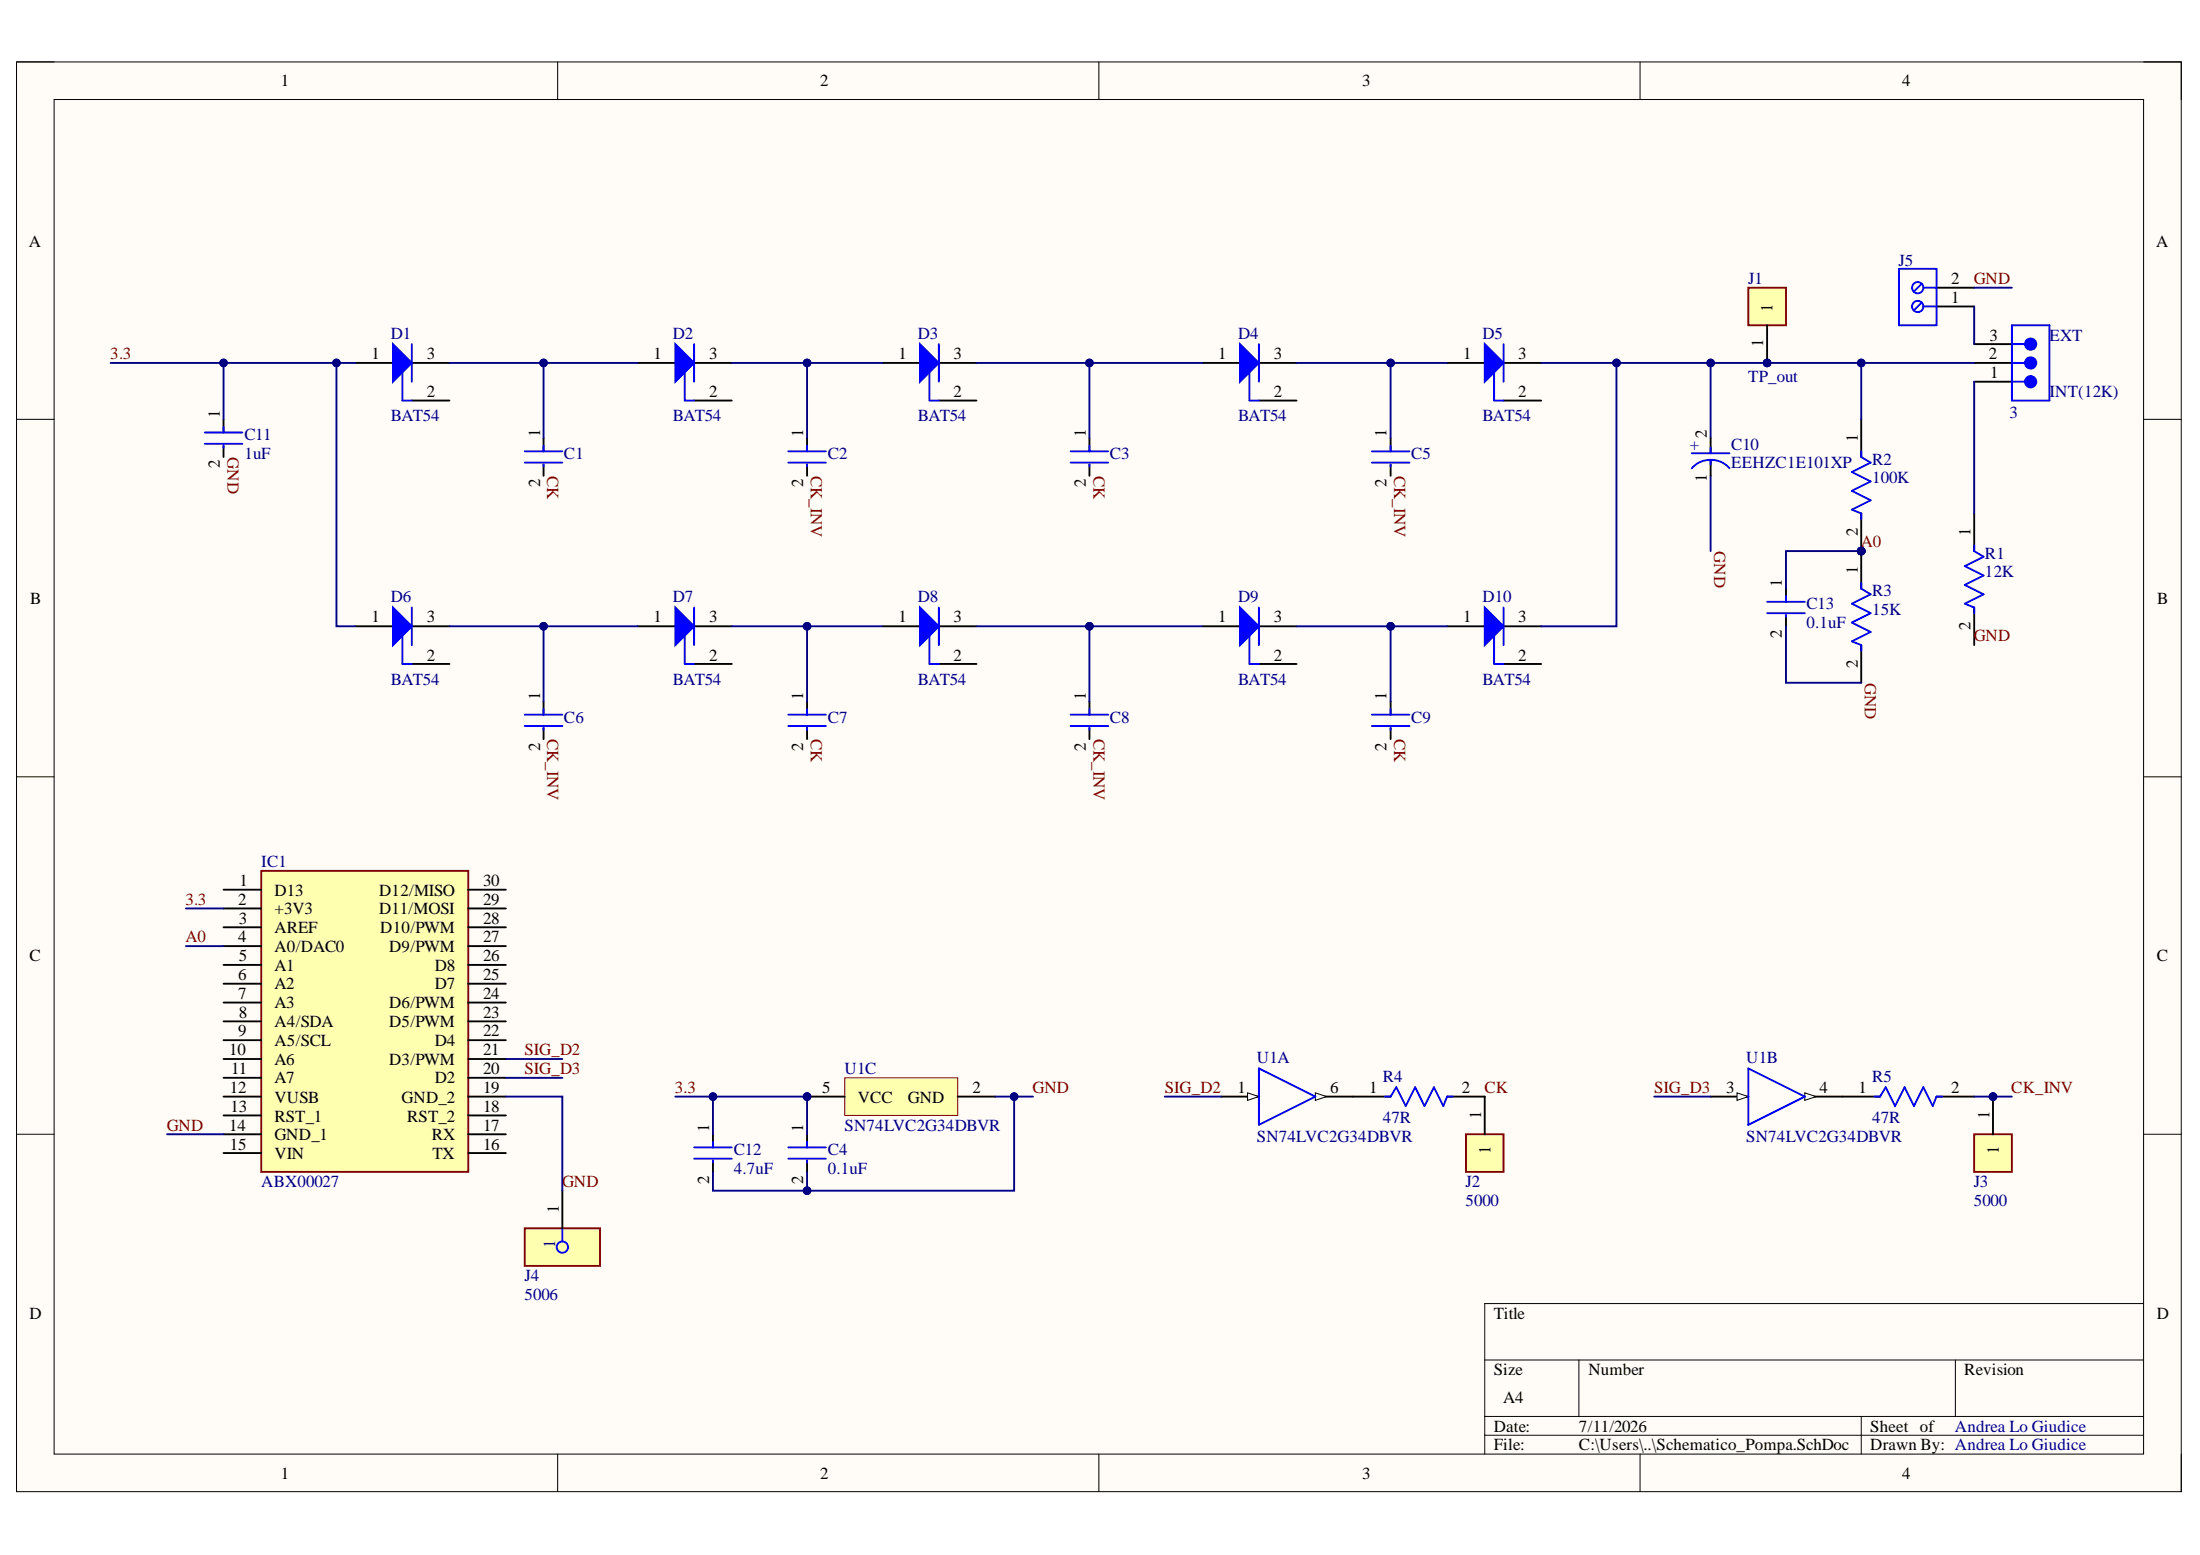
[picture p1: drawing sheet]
# Altium schematic sheet Schematico_Pompa.SchDoc
size A4; SheetNumber: 1; SheetTotal: 1

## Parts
3  TSW-103-07-T-S  [SMTC-TSW-103-07-X-S]  (value not drawn)
C1  GRM188Z71E225ME43D  [FP-GRM188-0_2-IPC_C]  (value not drawn)
C2  GRM188Z71E225ME43D  [FP-GRM188-0_2-IPC_C]  (value not drawn)
C3  GRM188Z71E225ME43D  [FP-GRM188-0_2-IPC_C]  (value not drawn)
C4  0.1uF  [FP-C0603C-CF-IPC_B]
C5  GRM188Z71E225ME43D  [FP-GRM188-0_2-IPC_C]  (value not drawn)
C6  GRM188Z71E225ME43D  [FP-GRM188-0_2-IPC_C]  (value not drawn)
C7  GRM188Z71E225ME43D  [FP-GRM188-0_2-IPC_C]  (value not drawn)
C8  GRM188Z71E225ME43D  [FP-GRM188-0_2-IPC_C]  (value not drawn)
C9  GRM188Z71E225ME43D  [FP-GRM188-0_2-IPC_C]  (value not drawn)
C10  EEHZC1E101XP  [FP-EEH-D8-MFG]
C11  1uF  [FP-CC0603-DA-IPC_B]
C12  4.7uF  [FP-CC0603-DA-IPC_B]
C13  0.1uF  [FP-C0603C-CF-IPC_B]
D1  BAT54  [INF-SOT23_L]
D2  BAT54  [INF-SOT23_L]
D3  BAT54  [INF-SOT23_L]
D4  BAT54  [INF-SOT23_L]
D5  BAT54  [INF-SOT23_L]
D6  BAT54  [INF-SOT23_L]
D7  BAT54  [INF-SOT23_L]
D8  BAT54  [INF-SOT23_L]
D9  BAT54  [INF-SOT23_L]
D10  BAT54  [INF-SOT23_L]
IC1  ABX00027  [ABX00027]
J1  TP_out  [FP-5000-MFG]
J2  5000  [FP-5000-MFG]
J3  5000  [FP-5000-MFG]
J4  5006  [FP-5006-MFG]
J5  691214110002  [691214110002]  (value not drawn)
R1  12K  [FP-AT0603-IPC_C]
R2  100K  [FP-CRGP0603-IPC_A]
R3  15K  [FP-AC0603-IPC_C]
R4  47R  [FP-AC0603-IPC_C]
R5  47R  [FP-AC0603-IPC_C]
U1  SN74LVC2G34DBVR  [DBV0006A_N]  (parts A,B,C of 3)

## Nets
3.3: C4.1 C11.1 C12.1 D1.1(A) D6.1(A) IC1.2(+3V3) U1.5(VCC)
A0: C13.1 IC1.4(A0/DAC0) R2.2 R3.1
CK: C1.2 C3.2 C7.2 C9.2 J2.1 R4.2
CK_INV: C2.2 C5.2 C6.2 C8.2 J3.1 R5.2
GND: C4.2 C10.1(C) C11.2 C12.2 C13.2 IC1.14(GND_1) IC1.19(GND_2) J4.1 J5.2 R1.2 R3.2 U1.2(GND)
SIG_D2: IC1.21(D3/PWM) U1.1(1A)
SIG_D3: IC1.20(D2) U1.3(2A)
Net3_1: 3.1 R1.1
Net3_2: 3.2 C10.2(A) D5.3(K) D10.3(K) J1.1 R2.1
Net3_3: 3.3 J5.1
NetC1_1: C1.1 D1.3(K) D2.1(A)
NetC2_1: C2.1 D2.3(K) D3.1(A)
NetC3_1: C3.1 D3.3(K) D4.1(A)
NetC5_1: C5.1 D4.3(K) D5.1(A)
NetC6_1: C6.1 D6.3(K) D7.1(A)
NetC7_1: C7.1 D7.3(K) D8.1(A)
NetC8_1: C8.1 D8.3(K) D9.1(A)
NetC9_1: C9.1 D9.3(K) D10.1(A)
NetR4_1: R4.1 U1.6(1Y)
NetR5_1: R5.1 U1.4(2Y)

Not connected (* = marked no-connect by the designer): D1 2(NC); D2 2(NC); D3 2(NC); D4 2(NC); D5 2(NC); D6 2(NC); D7 2(NC); D8 2(NC); D9 2(NC); D10 2(NC); IC1 1(D13) 3(AREF) 5(A1) 6(A2) 7(A3) 8(A4/SDA) 9(A5/SCL) 10(A6) 11(A7) 12(VUSB) 13(RST_1) 15(VIN) 16(TX) 17(RX) 18(RST_2) 22(D4) 23(D5/PWM) 24(D6/PWM) 25(D7) 26(D8) 27(D9/PWM) 28(D10/PWM) 29(D11/MOSI) 30(D12/MISO)

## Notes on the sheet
- (near 3) EXT
- (near 3) INT(12K)
- Andrea Lo Giudice
